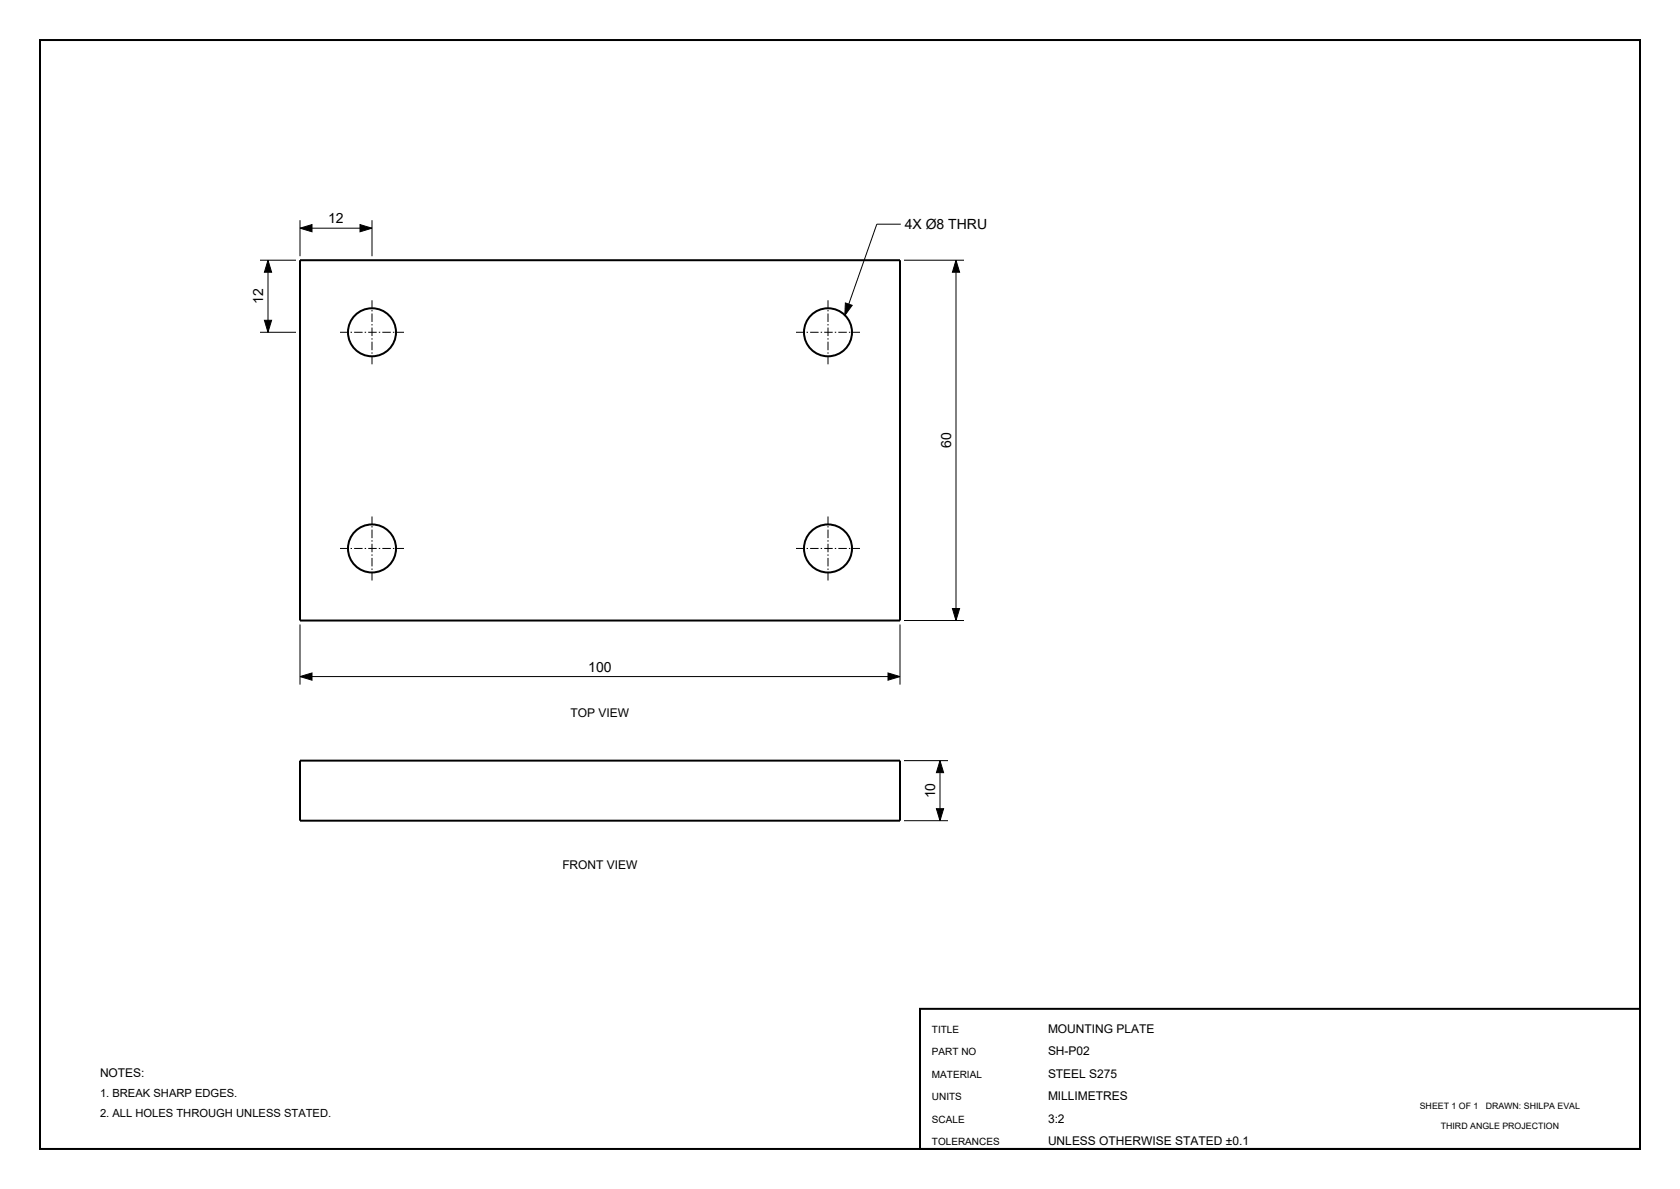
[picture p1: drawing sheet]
<svg xmlns="http://www.w3.org/2000/svg" width="420mm" height="297mm" viewBox="0 0 420 297" stroke-linecap="round" stroke-linejoin="round" font-family="sans-serif">
<g fill="none" stroke="#000" stroke-width=".5">
<path d="M10 10h400v277h-400zM75 65h150v90h-150zM75 190h150v15h-150zM230 252h180v35h-180z"/>
<circle cx="93" cy="83" r="6"/>
<circle cx="207" cy="83" r="6"/>
<circle cx="93" cy="137" r="6"/>
<circle cx="207" cy="137" r="6"/>
</g>
<g fill="none" stroke="#000" stroke-width=".25">
<path d="M75 55v9M75 57h18M93 55v9M225.2 56h-6l-8 22.8M65 65h9M67 65v18M226 65h15M239 65v90M65 83h9M75 156v15M225 156v15M226 155h15"/>
<path d="M75 169h150M226 190h11M235 190v15M226 205h11"/>
</g>
<path d="M75 57l3-.9v1.8zM90 56.1l3 .9-3 .9zM67 65l.9 3h-1.8zM211.3 75.7l1.7 .6-1.8 2.5zM239 65l.9 3h-1.8zM66.1 80h1.8l-.9 3zM238.1 152h1.8l-.9 3zM75 169l3-.9v1.8zM222 168.1l3 .9-3 .9zM235 190l.9 3h-1.8zM234.1 202h1.8l-.9 3z" fill="#000" stroke="#000" stroke-width=".25"/>
<path d="M85 83h16M93 91v-16M199 83h16M207 91v-16M85 137h16M199 137h16M93 145v-16M207 145v-16" fill="none" stroke="#000" stroke-width=".25" stroke-dasharray="2.1 .5 .4 .5" stroke-linecap="butt"/>
<g font-size="3.5">
<text x="82.1" y="55.8">12</text>
<text x="226.2" y="57.2">4X Ø8 THRU</text>
<text x="65.8" y="75.9" transform="rotate(-90 65.8 75.9)">12</text>
<text x="237.8" y="111.9" transform="rotate(-90 237.8 111.9)">60</text>
<text x="147.1" y="167.8">100</text>
<text x="233.8" y="199.4" transform="rotate(-90 233.8 199.4)">10</text>
</g>
<g font-size="3">
<text x="142.7" y="179">TOP VIEW</text>
<text x="140.6" y="217">FRONT VIEW</text>
<text x="262" y="258">MOUNTING PLATE</text>
<text x="262" y="263.6">SH­P02</text>
<text x="25" y="269">NOTES:</text>
<text x="262" y="269.2">STEEL S275</text>
<text x="262" y="274.8">MILLIMETRES</text>
<text x="262" y="280.4">3:2</text>
<text x="262" y="286">UNLESS OTHERWISE STATED ±0.1</text>
</g>
<g font-size="2.8">
<text x="25" y="274">1. BREAK SHARP EDGES.</text>
<text x="25" y="279">2. ALL HOLES THROUGH UNLESS STATED.</text>
</g>
<g font-size="2.5">
<text x="233" y="258">TITLE</text>
<text x="233" y="263.6">PART NO</text>
<text x="233" y="269.2">MATERIAL</text>
<text x="233" y="274.8">UNITS</text>
<text x="233" y="280.4">SCALE</text>
<text x="233" y="286">TOLERANCES</text>
</g>
<g font-size="2.2">
<text x="355" y="277">SHEET 1 OF 1</text>
<text x="371.4" y="277">DRAWN: SHILPA EVAL</text>
<text x="360.2" y="282">THIRD ANGLE PROJECTION</text>
</g>
</svg>
